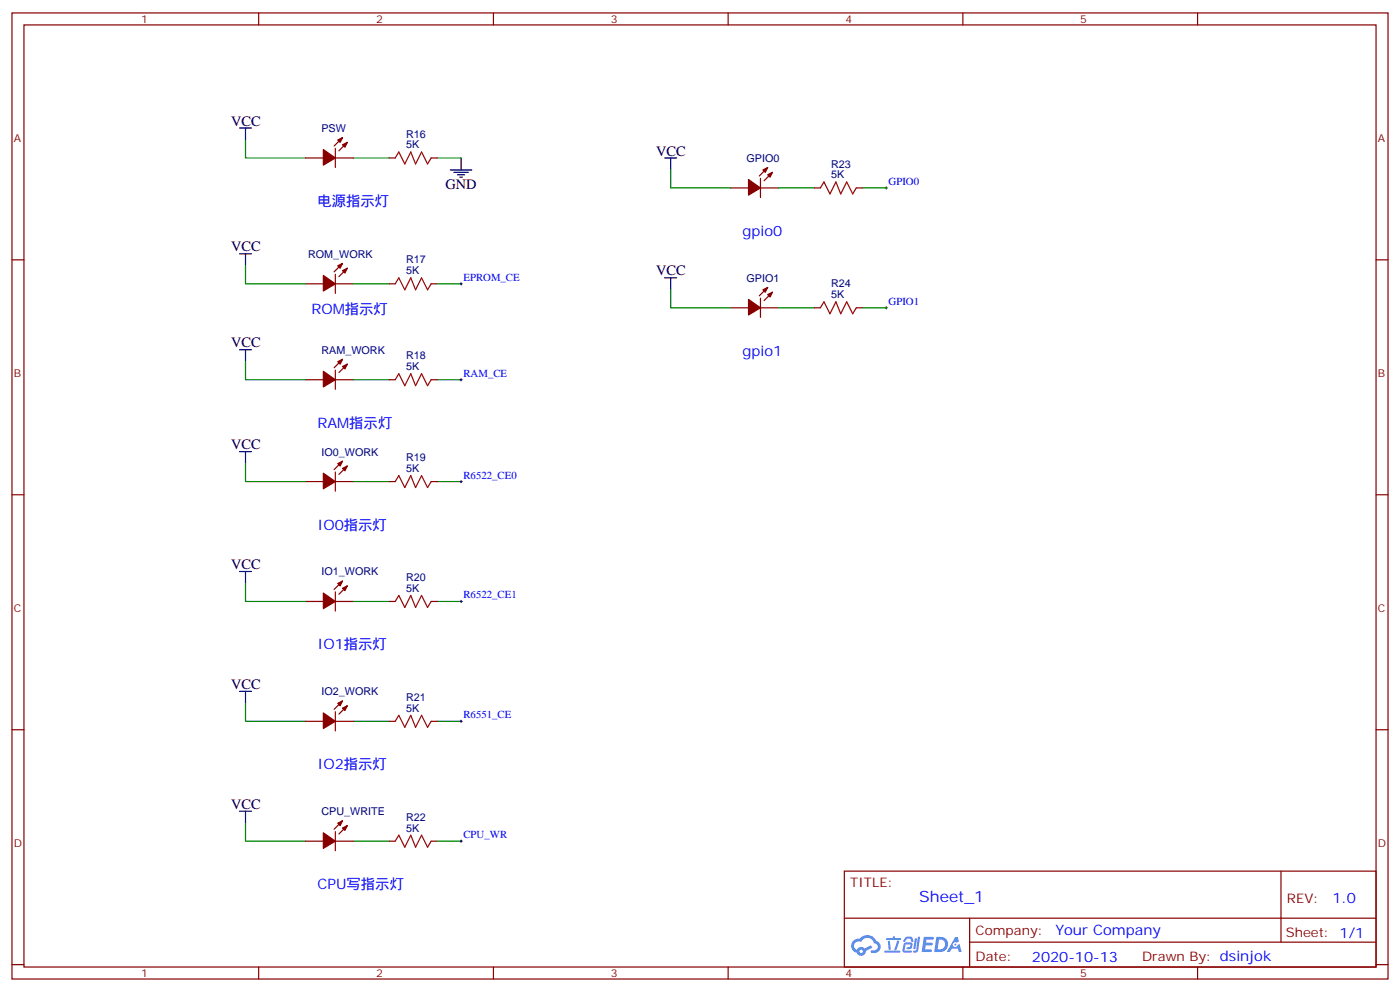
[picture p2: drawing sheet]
<svg xmlns="http://www.w3.org/2000/svg" width="412mm" height="292mm" viewBox="0 0 412 292" stroke-linecap="round" stroke-linejoin="round" font-family="sans-serif">
<g fill="none" stroke="#870000" stroke-width=".35">
<path d="M3.5 3.8h405.4v284.3h-405.4zM7.1 7.3h398.2v277.3h-398.2zM76.2 3.8v3.5M145.3 3.8v3.5M214.5 3.8v3.5M283.6 3.8v3.5M352.8 3.8v3.5M3.5 76.5h3.6M405.3 76.5h3.6M3.5 145.6h3.6M405.3 145.6h3.6M3.5 214.8h3.6"/>
<path d="M405.3 214.8h3.6M248.7 256.4h156.6v28.2h-156.6zM377.3 256.4v20.9M248.7 270.2h156.5M285.6 277.3h119.6M285.6 270.2v14.2M3.5 283.9h3.6M76.2 284.6v3.5M145.3 284.6v3.5M214.5 284.6v3.5M283.6 284.6v3.5M352.8 284.6v3.5"/>
<path d="M405.3 283.9h3.6"/>
</g>
<g fill="#5487ff">
<path d="M272.1 275.7h2.6l.3 .2-.1 .6h-2l-.1 1h1.6l.4 .4-.4 .4h-1.7l-.2 1.1 1.8 .1 .3 .3-.2 .4h-2.9z"/>
<path d="M281.4 275.8h.7l.4 1.3-.7 .3a.74 .74 0 0 0-1.1 .3 .74 .74 0 0 0 .5 1.1 .74 .74 0 0 0 .9-.7l.5-.3 .7 2.4h-.9l-.2-1h-1.9l-.5 1h-.9z"/>
<path d="M269.5 276.2h.6l-.4 2.9a.31 .31 0 0 1-.3 .3 .31 .31 0 0 1-.3-.3z"/>
<path d="M270.4 275.7h.6l-.5 4a.89 .89 0 0 1-.7 .7 .89 .89 0 0 1-.9-.3l1-.5z"/>
<path d="M266.8 275.9l.6-.2 1.2 .1 .5 1.3-.6 .1-.4-.9-1 .1a.95 .95 0 0 1-1 .8l-.1-.2z"/>
<path d="M266.4 277.6l1.8-.2a1.04 1.04 0 0 1 .6 1.1 1.04 1.04 0 0 1-.8 .9h-.7a.29 .29 0 0 1-.3-.4 .29 .29 0 0 1 .3-.2h.7l.2-.8h-1.4l-.4 1.8h1.9a.29 .29 0 0 1 .3 .3 .29 .29 0 0 1-.3 .3h-2l-.4-.3 .2-2.1z"/>
<path d="M260.5 279.8h4.4a.3 .3 0 0 1 .3 .3 .3 .3 0 0 1-.3 .3h-4.3z"/>
<path d="M264.3 276.9h.6l-.5 1.6a1.02 1.02 0 0 1-.7 1.2l-.2-.3z"/>
<path d="M261.5 276.9h.6l.3 2.4-.3 .3-.3-.2z"/>
<path d="M261.1 276.1h1.9l.2-.5h.5l-.1 .5h1.5a.29 .29 0 0 1 .3 .3 .29 .29 0 0 1-.3 .3h-3.9z"/>
<path d="M275.8 275.7l-.6 4.5h1.4a2.27 2.27 0 0 0 2.7-2.3 2.27 2.27 0 0 0-2.7-2.2zM276.6 276.5a1.5 1.5 0 0 1 1.8 1.6 1.5 1.5 0 0 1-1.9 1.3h-.3z"/>
<path d="M251.4 276.9a2.09 2.09 0 0 0 1 3.5 1.37 1.37 0 0 0 1.5 .9 1.37 1.37 0 0 0 1.1-1.4l2-1-.5-.7-1.8 1a1.4 1.4 0 0 0-2.3 .4 1.32 1.32 0 0 1-.6-1.9 1.32 1.32 0 0 1 1.9-.4 2.02 2.02 0 0 1 2-1.3 2.02 2.02 0 0 1 1.8 1.6 1.09 1.09 0 0 1 1.1 1.4 1.09 1.09 0 0 1-1.6 .7 .41 .41 0 0 0-.5 .3 .41 .41 0 0 0 .4 .5 1.89 1.89 0 0 0 2.4-1.2 1.89 1.89 0 0 0-1.2-2.4 2.98 2.98 0 0 0-5-.6l-1 .1zM253.2 280a.52 .52 0 0 1 1 0 .52 .52 0 0 1-1 0z"/>
<circle cx="281.4" cy="278" r=".28"/>
</g>
<g fill="none" stroke="#008700" stroke-width=".35">
<path d="M72.3 41.2v5.3h17.7M104.1 46.5h10.6M128.8 46.5h7M197.6 50v5.3h17.6M229.3 55.3h10.6M254 55.3h7.1M72.3 78.2v5.3h17.7M104.1 83.5h10.6M128.8 83.5h7M197.6 85.3v5.3h17.6M229.3 90.6h10.6M254 90.6h7.1"/>
<path d="M72.3 106.5v5.3h17.7M104.1 111.8h10.6M128.8 111.8h7M72.3 136.5v5.2h17.7M104.1 141.7h10.6M128.8 141.7h7M72.3 171.7v5.3h17.7M104.1 177h10.6M128.8 177h7M72.3 207v5.3h17.7M104.1 212.3h10.6M128.8 212.3h7"/>
<path d="M72.3 242.3v5.3h17.7M104.1 247.6h10.6M128.8 247.6h7"/>
</g>
<g fill="none" stroke="#000" stroke-width=".35">
<path d="M70.6 37.7h3.5M72.3 37.7v3.5M132.6 50h6.4M133.7 50.7h4.2M134.8 51.4h2.1M135.5 52.1h.7M135.8 46.5v3.5M195.8 46.5h3.5M197.6 46.5v3.5M70.6 74.7h3.5M72.3 74.7v3.5M195.8 81.8h3.5"/>
<path d="M197.6 81.8v3.5M70.6 102.9h3.5M72.3 102.9v3.6M70.6 132.9h3.5M72.3 132.9v3.6M70.6 168.2h3.5M72.3 168.2v3.5M70.6 203.5h3.5M72.3 203.5v3.5M70.6 238.8h3.5M72.3 238.8v3.5"/>
</g>
<g fill="#870000" stroke="#870000" stroke-width=".35">
<path d="M95.2 44l3.6 2.5-3.6 2.1z"/>
<path d="M99.5 41.2l1.4-.7-.7 1.4z"/>
<path d="M100.9 42.6l1.4-.7-.7 1.4z"/>
<path d="M95.2 81.1l3.6 2.4-3.6 2.2z"/>
<path d="M99.5 78.2l1.4-.7-.7 1.5z"/>
<path d="M100.9 79.7l1.4-.7-.7 1.4z"/>
<path d="M95.2 109.3l3.6 2.5-3.6 2.1z"/>
<path d="M99.5 106.5l1.4-.7-.7 1.4z"/>
<path d="M100.9 107.9l1.4-.7-.7 1.4z"/>
<path d="M95.2 139.3l3.6 2.4-3.6 2.2z"/>
<path d="M99.5 136.5l1.4-.8-.7 1.5z"/>
<path d="M100.9 137.9l1.4-.7-.7 1.4z"/>
<path d="M95.2 174.6l3.6 2.4-3.6 2.1z"/>
<path d="M99.5 171.7l1.4-.7-.7 1.4z"/>
<path d="M100.9 173.1l1.4-.7-.7 1.4z"/>
<path d="M95.2 209.8l3.6 2.5-3.6 2.1z"/>
<path d="M99.5 207l1.4-.7-.7 1.4z"/>
<path d="M100.9 208.4l1.4-.7-.7 1.4z"/>
<path d="M95.2 245.1l3.6 2.5-3.6 2.1z"/>
<path d="M99.5 242.3l1.4-.7-.7 1.4z"/>
<path d="M100.9 243.7l1.4-.7-.7 1.4z"/>
<path d="M220.5 52.8l3.5 2.5-3.5 2.1z"/>
<path d="M224.7 50l1.4-.7-.7 1.4z"/>
<path d="M226.1 51.4l1.4-.7-.7 1.4z"/>
<path d="M220.5 88.1l3.5 2.5-3.5 2.1z"/>
<path d="M224.7 85.3l1.4-.7-.7 1.4z"/>
<path d="M226.1 86.7l1.4-.7-.7 1.4z"/>
</g>
<g fill="none" stroke="#870000" stroke-width=".35">
<path d="M90 46.5h5.2M98.8 43.7v5.6M98.8 46.5h5.3M100.9 40.5l-2.5 2.5M102.3 41.9l-2.5 2.5M114.7 46.5h1.7M127 46.5h1.8M215.2 55.3h5.3M224 52.5v5.6M224 55.3h5.3M226.1 49.3l-2.4 2.5M227.5 50.7l-2.4 2.5"/>
<path d="M239.9 55.3h1.8M252.2 55.3h1.8M100.9 77.5l-2.5 2.5M102.3 79l-2.5 2.4M90 83.5h5.2M98.8 80.7v5.7M98.8 83.5h5.3M114.7 83.5h1.7M127 83.5h1.8M215.2 90.6h5.3M224 87.8v5.6M224 90.6h5.3"/>
<path d="M226.1 84.6l-2.4 2.5M227.5 86l-2.4 2.5M239.9 90.6h1.8M252.2 90.6h1.8M90 111.8h5.2M98.8 108.9v5.7M98.8 111.8h5.3M100.9 105.8l-2.5 2.4M102.3 107.2l-2.5 2.4M114.7 111.8h1.7M127 111.8h1.8M98.8 138.9v5.7"/>
<path d="M100.9 135.7l-2.5 2.5M102.3 137.2l-2.5 2.4M90 141.7h5.2M98.8 141.7h5.3M114.7 141.7h1.7M127 141.7h1.8M90 177h5.2M98.8 174.2v5.6M98.8 177h5.3M100.9 171l-2.5 2.5M102.3 172.4l-2.5 2.5M114.7 177h1.7"/>
<path d="M127 177h1.8M90 212.3h5.2M98.8 209.5v5.6M98.8 212.3h5.3M100.9 206.3l-2.5 2.5M102.3 207.7l-2.5 2.5M114.7 212.3h1.7M127 212.3h1.8M90 247.6h5.2M98.8 244.8v5.6M98.8 247.6h5.3M100.9 241.6l-2.5 2.5"/>
<path d="M102.3 243l-2.5 2.5M114.7 247.6h1.7M127 247.6h1.8"/>
</g>
<g fill="none" stroke="#000" stroke-width=".29">
<path d="M260.7 55.3h.7M261.1 55v.7M135.5 83.5h.7M135.8 83.2v.7M260.7 90.6h.7M261.1 90.2v.7M135.5 111.8h.7M135.8 111.4v.7M135.5 141.7h.7M135.8 141.4v.7M135.5 177h.7M135.8 176.7v.7"/>
<path d="M135.5 212.3h.7M135.8 211.9v.8M135.5 247.6h.7M135.8 247.2v.7"/>
</g>
<path d="M116.4 46.5l1.1-1.8 1.7 3.6 1.8-3.6 1.4 3.6 1.8-3.6 1.7 3.6 1.1-1.8M241.7 55.3l1-1.7 1.8 3.5 1.7-3.5 1.4 3.5 1.8-3.5 1.8 3.5 1-1.8M116.4 83.5l1.1-1.7 1.7 3.5 1.8-3.5 1.4 3.5 1.8-3.5 1.7 3.5 1.1-1.8M241.7 90.6l1-1.8 1.8 3.6 1.7-3.6 1.4 3.6 1.8-3.6 1.8 3.6 1-1.8M116.4 111.8l1.1-1.8 1.7 3.5 1.8-3.5 1.4 3.5 1.8-3.5 1.7 3.5 1.1-1.7M116.4 141.7l1.1-1.7 1.7 3.5 1.8-3.5 1.4 3.5 1.8-3.5 1.7 3.5 1.1-1.8M116.4 177l1.1-1.7 1.7 3.5 1.8-3.5 1.4 3.5 1.8-3.5 1.7 3.5 1.1-1.8M116.4 212.3l1.1-1.8 1.7 3.6 1.8-3.6 1.4 3.6 1.8-3.6 1.7 3.6 1.1-1.8M116.4 247.6l1.1-1.8 1.7 3.5 1.8-3.5 1.4 3.5 1.8-3.5 1.7 3.5 1.1-1.7" fill="none" stroke="#a10000" stroke-width=".35"/>
<text font-size="4.6" fill="#00f" x="270.8" y="265.4">Sheet_1</text>
<g font-size="4.2">
<text x="68.1" y="37">VCC</text>
<text x="193.3" y="45.8">VCC</text>
<text x="131.2" y="55.7">GND</text>
<text x="68.1" y="74">VCC</text>
<text x="193.3" y="81.1">VCC</text>
<text x="68.1" y="102.2">VCC</text>
<text x="68.1" y="132.2">VCC</text>
<text x="68.1" y="167.5">VCC</text>
<text x="68.1" y="202.8">VCC</text>
<text x="68.1" y="238.1">VCC</text>
</g>
<g font-size="4.2" fill="#00f">
<text x="93.5" y="60.6">电源指示灯</text>
<text x="218.7" y="69.4">gpio0</text>
<text x="91.7" y="92.4">ROM指示灯</text>
<text x="218.7" y="104.7">gpio1</text>
<text x="93.5" y="125.9">RAM指示灯</text>
<text x="93.5" y="155.9">IO0指示灯</text>
<text x="93.5" y="191.1">IO1指示灯</text>
<text x="93.5" y="226.4">IO2指示灯</text>
<text x="93.5" y="261.7">CPU写指示灯</text>
<text x="392.5" y="265.7">1.0</text>
<text x="310.9" y="275.2">Your Company</text>
<text x="304" y="283">2020-10-13</text>
</g>
<g font-size="3.9" fill="#800">
<text x="250.5" y="261">TITLE:</text>
<text x="379.1" y="265.7">REV:</text>
<text x="287.4" y="275.2">Company:</text>
<text x="378.7" y="275.8">Sheet: 1/1</text>
<text x="287.4" y="282.9">Date:</text>
<text x="336.4" y="282.9">Drawn By: dsinjok</text>
</g>
<g font-size="3.2" fill="#800">
<text x="41.6" y="6.8">1</text>
<text x="110.8" y="6.8">2</text>
<text x="179.9" y="6.8">3</text>
<text x="249.1" y="6.8">4</text>
<text x="318.2" y="6.8">5</text>
<text x="4.1" y="41.9">A</text>
<text x="405.9" y="41.9">A</text>
<text x="4.1" y="111.1">B</text>
<text x="405.9" y="111.1">B</text>
<text x="4.1" y="180.2">C</text>
<text x="405.9" y="180.2">C</text>
<text x="4.1" y="249.3">D</text>
<text x="405.9" y="249.3">D</text>
<text x="41.6" y="287.6">1</text>
<text x="110.8" y="287.6">2</text>
<text x="179.9" y="287.6">3</text>
<text x="249.1" y="287.6">4</text>
<text x="318.2" y="287.6">5</text>
</g>
<g font-size="3.2" fill="#000080">
<text x="94.7" y="38.8">PSW</text>
<text x="119.6" y="40.5">R16</text>
<text x="119.6" y="43.7">5K</text>
<text x="219.9" y="47.6">GPIO0</text>
<text x="244.8" y="52.5">5K</text>
<text x="244.8" y="49.3">R23</text>
<text x="90.8" y="75.9">ROM_WORK</text>
<text x="119.6" y="77.5">R17</text>
<text x="119.6" y="80.7">5K</text>
<text x="219.9" y="82.9">GPIO1</text>
<text x="244.8" y="87.8">5K</text>
<text x="244.8" y="84.6">R24</text>
<text x="94.7" y="104.1">RAM_WORK</text>
<text x="119.6" y="105.8">R18</text>
<text x="119.6" y="108.9">5K</text>
<text x="94.7" y="134.1">IO0_WORK</text>
<text x="119.6" y="135.7">R19</text>
<text x="119.6" y="138.9">5K</text>
<text x="94.7" y="169.3">IO1_WORK</text>
<text x="119.6" y="171">R20</text>
<text x="119.6" y="174.2">5K</text>
<text x="94.7" y="204.6">IO2_WORK</text>
<text x="119.6" y="209.5">5K</text>
<text x="119.6" y="206.3">R21</text>
<text x="94.7" y="239.9">CPU_WRITE</text>
<text x="119.6" y="244.8">5K</text>
<text x="119.6" y="241.6">R22</text>
</g>
<g font-size="3.2" fill="#00f">
<text x="261.8" y="54.4">GPIO0</text>
<text x="136.5" y="82.7">EPROM_CE</text>
<text x="261.8" y="89.7">GPIO1</text>
<text x="136.5" y="110.9">RAM_CE</text>
<text x="136.5" y="140.9">R6522_CE0</text>
<text x="136.5" y="176.1">R6522_CE1</text>
<text x="136.5" y="211.4">R6551_CE</text>
<text x="136.5" y="246.7">CPU_WR</text>
</g>
</svg>
